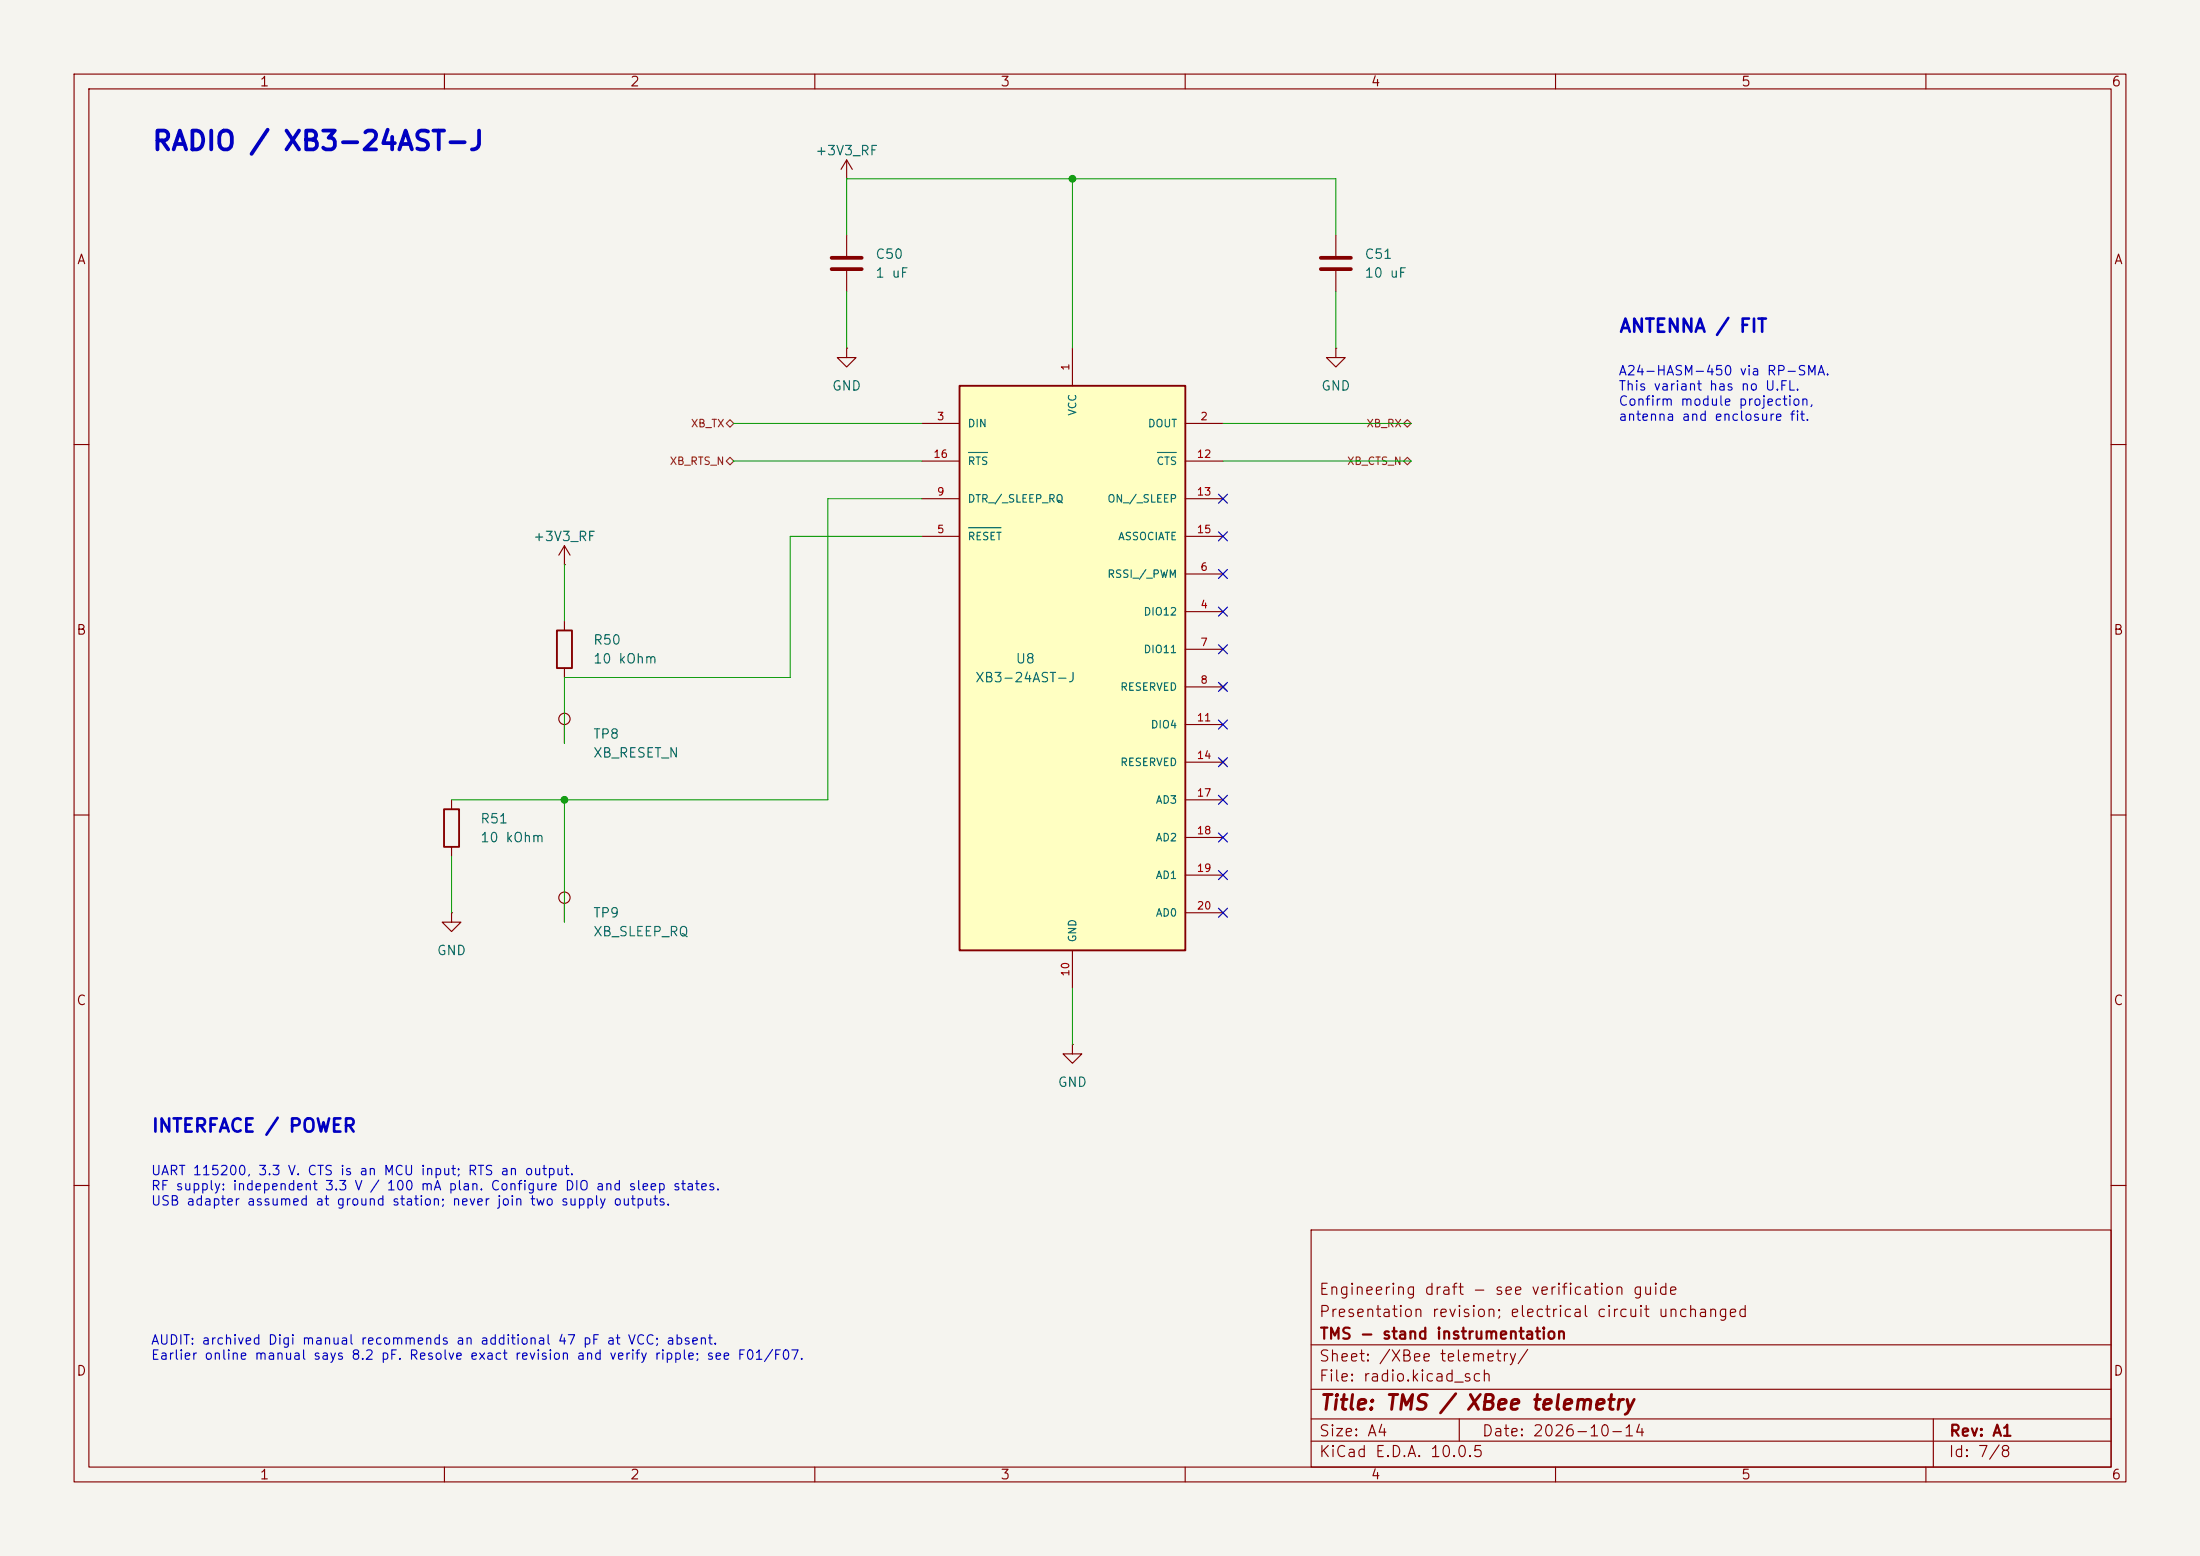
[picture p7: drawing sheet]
<svg xmlns="http://www.w3.org/2000/svg" width="297mm" height="210mm" viewBox="0 0 297 210" stroke-linecap="round" stroke-linejoin="round" font-family="sans-serif">
<path d="M0 0h297v210h-297z" fill="#f5f4ef" stroke="#f5f4ef" stroke-width=".14"/>
<g fill="none" stroke="#840000" stroke-width=".15">
<path d="M10 10h277v190h-277zM12 12h273v186h-273zM60 10v2M110 10v2M160 10v2M210 10v2M260 10v2M10 60h2M285 60h2M10 110h2M285 110h2M10 160h2"/>
<path d="M177 166h108v32h-108zM285 160h2M60 198v2M110 198v2M160 198v2M177 194.5h108M177 191.5h108M177 187.5h108M177 181.5h108M197 191.5v3M210 198v2M260 198v2"/>
<path d="M261 191.5v6.5"/>
</g>
<path d="M129.5 52.1h30.5v76.2h-30.5z" fill="#ffffc2"/>
<path d="M129.5 52.1h30.5v76.2h-30.5zM75.2 85.1h2v5.1h-2zM59.9 109.2h2.1v5.1h-2.1z" fill="none" stroke="#840000" stroke-width=".25"/>
<g fill="none" stroke="#840000" stroke-width=".15">
<path d="M114.3 24.1h.1M114.3 21.6l-.8 1.3M114.3 21.6l.8 1.3M114.3 21.6v2.5M114.3 31.8v2.7M114.3 36.6v2.8M180.3 31.8v2.7M180.3 36.6v2.8M114.3 47v1.3h1.3l-1.3 1.2-1.3-1.2h1.3M114.3 47h.1M124.5 57.2h5M144.8 47v5.1"/>
<path d="M160 57.2h5.1M180.3 47v1.3h1.3l-1.3 1.2-1.2-1.2h1.2M180.3 47h.1M76.2 76.2h.1M76.2 73.7l-.8 1.2M76.2 73.7l.8 1.2M76.2 73.7v2.5M124.5 72.4h5M124.5 67.3h5M124.5 62.2h5M160 72.4h5.1M160 77.5h5.1"/>
<path d="M160 67.3h5.1M160 62.2h5.1M76.2 83.8v1.3M76.2 90.2v1.2M76.2 97.8v2.5M160 82.6h5.1M160 87.6h5.1M160 92.7h5.1M160 97.8h5.1M164.7 92.3l.8 .8M165.5 92.3l-.8 .8M61 108v1.2"/>
<path d="M61 114.3v1.3M160 102.9h5.1M160 108h5.1M160 113h5.1M160 118.1h5.1M164.7 102.5l.8 .8M165.5 102.5l-.8 .8M61 123.2v1.3h1.2l-1.2 1.2-1.3-1.2h1.3M61 123.2h.1M76.2 121.9v2.6M144.8 128.3v5.1M160 123.2h5.1"/>
<path d="M144.8 141v1.2h1.2l-1.2 1.3-1.3-1.3h1.3M144.8 141h.1"/>
<circle cx="76.2" cy="97" r=".76"/>
<circle cx="76.2" cy="121.2" r=".76"/>
</g>
<path d="M130.8 71.2h4.4M130.8 61.1h2.5M156.2 61.1h2.6" fill="none" stroke="#006464" stroke-width=".15"/>
<path d="M112.3 34.8h4M112.3 36.3h4M178.3 34.8h4.1M178.3 36.3h4.1" fill="none" stroke="#840000" stroke-width=".51"/>
<path d="M98 57.2l.6-.6 .5 .6-.5 .5zM189.5 57.2l.5-.6 .5 .6-.5 .5zM98 62.2l.6-.5 .5 .5-.5 .5zM189.5 62.2l.5-.5 .5 .5-.5 .5z" fill="none" stroke="#725600" stroke-width=".15"/>
<g fill="none" stroke="#009600" stroke-width=".14">
<path d="M114.3 31.8v-7.7h66v7.7M114.3 39.4v7.6M144.8 24.1v22.9M180.3 39.4v7.6M99.1 57.2h25.4M165.1 57.2h25.4M76.2 76.2v7.6M99.1 62.2h25.4M124.5 67.3h-12.7v40.7h-50.8M124.5 72.4h-17.8v19h-30.5v8.9M165.1 62.2h25.4M61 115.6v7.6"/>
<path d="M76.2 108v16.5M144.8 133.4v7.6"/>
</g>
<g fill="none" stroke="#000084" stroke-width=".15">
<path d="M164.5 66.7l1.2 1.2M164.5 76.9l1.2 1.2M164.5 71.8l1.2 1.2M165.7 66.7l-1.2 1.2M165.7 76.9l-1.2 1.2M165.7 71.8l-1.2 1.2M164.5 97.2l1.2 1.2M164.5 92.1l1.2 1.2M164.5 87l1.2 1.2M164.5 81.9l1.2 1.3M165.7 97.2l-1.2 1.2M165.7 92.1l-1.2 1.2"/>
<path d="M165.7 87l-1.2 1.2M165.7 81.9l-1.2 1.3M164.5 117.5l1.2 1.2M164.5 112.4l1.2 1.2M164.5 107.3l1.2 1.3M164.5 102.3l1.2 1.2M165.7 117.5l-1.2 1.2M165.7 112.4l-1.2 1.2M165.7 107.3l-1.2 1.3M165.7 102.3l-1.2 1.2M164.5 122.6l1.2 1.2M165.7 122.6l-1.2 1.2"/>
</g>
<g fill="#009600" stroke="#009600" stroke-width=".14">
<circle cx="144.8" cy="24.1" r=".46"/>
<circle cx="76.2" cy="108" r=".46"/>
</g>
<text font-size="2.5" fill="#0000c2" x="20.4" y="20.9">RADIO / XB3-24AST-J</text>
<text font-size="2" fill="#840000" x="178" y="190.8">Title: TMS / XBee telemetry</text>
<g font-size="1.8" fill="#0000c2">
<text x="218.5" y="45.3">ANTENNA / FIT</text>
<text x="20.4" y="153.3">INTERFACE / POWER</text>
</g>
<g font-size="1.5" fill="#840000">
<text x="178" y="178.1">Presentation revision; electrical circuit unchanged</text>
<text x="178" y="175.1">Engineering draft - see verification guide</text>
<text x="178" y="184.1">Sheet: /XBee telemetry/</text>
<text x="178" y="181.1">TMS - stand instrumentation</text>
<text x="178" y="186.8">File: radio.kicad_sch</text>
<text x="178" y="197">KiCad E.D.A. 10.0.5</text>
<text x="178" y="194.2">Size: A4</text>
<text x="200" y="194.2">Date: 2026-10-14</text>
<text x="263" y="197">Id: 7/8</text>
<text x="263" y="194.2">Rev: A1</text>
</g>
<g font-size="1.3" fill="#840000">
<text x="35" y="12">1</text>
<text x="85" y="12">2</text>
<text x="135" y="12">3</text>
<text x="185" y="12">4</text>
<text x="235" y="12">5</text>
<text x="285" y="12">6</text>
<text x="10.3" y="36">A</text>
<text x="285.3" y="36">A</text>
<text x="10.2" y="86">B</text>
<text x="285.2" y="86">B</text>
<text x="10.2" y="136">C</text>
<text x="285.2" y="136">C</text>
<text x="10.2" y="186">D</text>
<text x="285.2" y="186">D</text>
<text x="35" y="200">1</text>
<text x="85" y="200">2</text>
<text x="135" y="200">3</text>
<text x="185" y="200">4</text>
<text x="235" y="200">5</text>
<text x="285" y="200">6</text>
</g>
<g font-size="1.3" fill="#006464">
<text x="110" y="21.3">+3V3_RF</text>
<text x="118.1" y="35.3">C50</text>
<text x="184.1" y="35.3">C51</text>
<text x="118.1" y="37.8">1 uF</text>
<text x="184.1" y="37.8">10 uF</text>
<text x="112.2" y="53">GND</text>
<text x="178.3" y="53">GND</text>
<text x="71.9" y="73.4">+3V3_RF</text>
<text x="80" y="87.3">R50</text>
<text x="80" y="89.9">10 kOhm</text>
<text x="137" y="89.9">U8</text>
<text x="131.6" y="92.4">XB3-24AST-J</text>
<text x="80" y="100">TP8</text>
<text x="80" y="102.6">XB_RESET_N</text>
<text x="64.8" y="111.5">R51</text>
<text x="64.8" y="114">10 kOhm</text>
<text x="80" y="124.2">TP9</text>
<text x="58.9" y="129.2">GND</text>
<text x="80" y="126.7">XB_SLEEP_RQ</text>
<text x="142.7" y="147">GND</text>
</g>
<g font-size="1.3" fill="#0000c2">
<text x="218.4" y="51">A24-HASM-450 via RP-SMA.</text>
<text x="218.4" y="53">This variant has no U.FL.</text>
<text x="218.4" y="55.1">Confirm module projection,</text>
<text x="218.4" y="57.1">antenna and enclosure fit.</text>
<text x="20.3" y="158.9">UART 115200, 3.3 V. CTS is an MCU input; RTS an output.</text>
<text x="20.3" y="161">RF supply: independent 3.3 V / 100 mA plan. Configure DIO and sleep states.</text>
<text x="20.3" y="163">USB adapter assumed at ground station; never join two supply outputs.</text>
<text x="20.3" y="181.8">AUDIT: archived Digi manual recommends an additional 47 pF at VCC; absent.</text>
<text x="20.3" y="183.8">Earlier online manual says 8.2 pF. Resolve exact revision and verify ripple; see F01/F07.</text>
</g>
<g font-size="1" fill="#a90000">
<text x="144.6" y="50.1" transform="rotate(-90 144.6 50.1)">1</text>
<text x="126.4" y="57">3</text>
<text x="162" y="57">2</text>
<text x="125.9" y="62">16</text>
<text x="161.5" y="62">12</text>
<text x="126.4" y="67.1">9</text>
<text x="161.5" y="67.1">13</text>
<text x="126.4" y="72.2">5</text>
<text x="161.5" y="72.2">15</text>
<text x="162" y="77.3">6</text>
<text x="162" y="82.4">4</text>
<text x="162" y="87.4">7</text>
<text x="162" y="92.5">8</text>
<text x="161.5" y="97.6">11</text>
<text x="161.5" y="102.7">14</text>
<text x="161.5" y="107.8">17</text>
<text x="161.5" y="112.8">18</text>
<text x="161.5" y="117.9">19</text>
<text x="161.5" y="123">20</text>
<text x="144.6" y="131.9" transform="rotate(-90 144.6 131.9)">10</text>
</g>
<g font-size="1" fill="#725600">
<text x="93.2" y="57.9">XB_TX</text>
<text x="184.4" y="57.9">XB_RX</text>
<text x="90.3" y="63">XB_RTS_N</text>
<text x="181.8" y="63">XB_CTS_N</text>
</g>
<g font-size="1" fill="#006464">
<text x="130.6" y="57.9">DIN</text>
<text x="145.5" y="56.2" transform="rotate(-90 145.5 56.2)">VCC</text>
<text x="154.9" y="57.9">DOUT</text>
<text x="130.6" y="63">RTS</text>
<text x="156" y="63">CTS</text>
<text x="130.6" y="68.1">DTR_/_SLEEP_RQ</text>
<text x="149.4" y="68.1">ON_/_SLEEP</text>
<text x="130.6" y="73.2">RESET</text>
<text x="150.9" y="73.2">ASSOCIATE</text>
<text x="149.4" y="78.2">RSSI_/_PWM</text>
<text x="154.3" y="83.3">DIO12</text>
<text x="154.3" y="88.4">DIO11</text>
<text x="151.2" y="93.5">RESERVED</text>
<text x="155.3" y="98.6">DIO4</text>
<text x="151.2" y="103.6">RESERVED</text>
<text x="155.9" y="108.7">AD3</text>
<text x="155.9" y="113.8">AD2</text>
<text x="155.9" y="118.9">AD1</text>
<text x="155.9" y="124">AD0</text>
<text x="145.5" y="127.3" transform="rotate(-90 145.5 127.3)">GND</text>
</g>
</svg>
